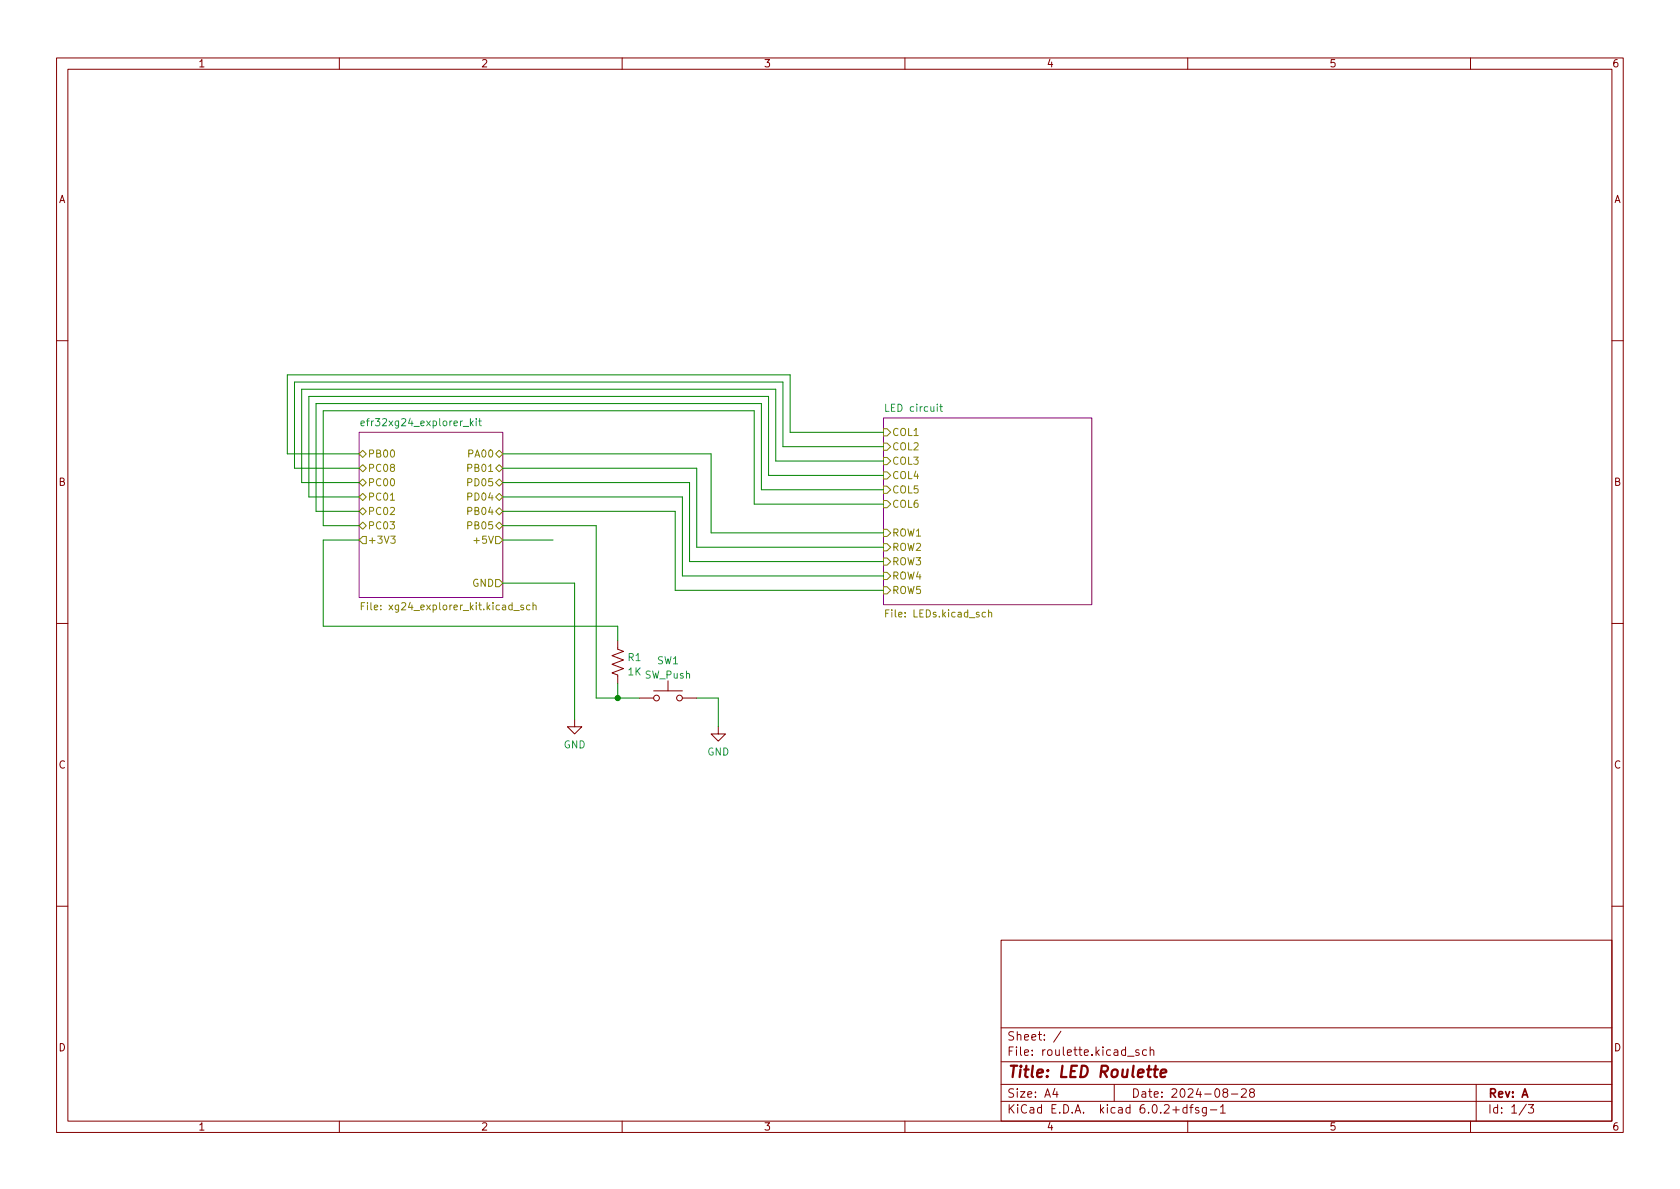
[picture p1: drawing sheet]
<svg xmlns="http://www.w3.org/2000/svg" width="297mm" height="210mm" viewBox="0 0 297 210" stroke-linecap="round" stroke-linejoin="round" font-family="sans-serif">
<g fill="none" stroke="#840000" stroke-width=".18">
<path d="M10 10.2h277v190.1h-277zM12 12.2h273v186.1h-273zM60 10.2v2M110 10.2v2M160 10.2v2M210 10.2v2M260 10.2v2M10 60.2h2M285 60.2h2M10 110.2h2M109.2 113.3v1.5l1 .4-2 .7 2 .8-2 .8 2 .7-2 .8 1 .4v1.5M285 110.2h2"/>
<path d="M101.6 127.2v1.3h1.3l-1.3 1.3-1.3-1.3h1.3M113 123.4h2.6M115.6 122.2h5M118.1 120.4v1.8M120.6 123.4h2.6M127 128.5v1.3h1.3l-1.3 1.3-1.3-1.3h1.3M10 160.2h2M177 166.3h108v32h-108zM285 160.2h2M60 198.3v2M110 198.3v2M160 198.3v2"/>
<path d="M177 194.8h108M177 191.8h108M177 187.8h108M177 181.8h108M186.5 192.5l-.4 1h1M186.9 193v1M187.6 182.4l-1.3 1.9M197 191.8v3M199.4 186.8h1.1M201.4 185.7l-.4-.1-.2 .2 .1 .3 .5 .1v.4h-.6M202.7 185.7l-.4-.1-.3 .3v.4l.1 .3h.6M203.4 185.8l.2-.2 .3 .1 .1 .9"/>
<path d="M203.4 185.1v1.5M209.9 195.9l-.5-.1-.3 .3v.4l.2 .3h.6M209.9 195.3v1.5M210 198.3v2M210.4 195.8h.5M210.9 195.3l-.3 .2v1.3M211.9 195.9l-.3-.1-.2 .2v.3l.5 .1v.4h-.5M213.3 195.8v1.2l-.3 .3h-.4M213.3 195.9l-.4-.1-.3 .3v.4l.1 .3h.6M214 196.3h1.1M215.8 195.8l.4-.5v1.5M215.8 196.8h.8"/>
<path d="M216.5 193.2l-.3-.3 .1-.2 .2-.2 .4 .1 .2 .2-.1 .2-.6 .2-.2 .3 .1 .4 .2 .1h.4l.2-.3-.1-.4-.2-.1M217.7 193.5h1.2M219.5 192.7l.6-.2 .2 .2 .1 .3-1 1h1M221.2 193.2l-.3-.3 .1-.2 .2-.2 .4 .1 .2 .2-.1 .2-.6 .2-.2 .3 .1 .4 .2 .1h.4l.2-.3-.1-.4-.2-.1M260 198.3v2M261 191.8v6.5M269.9 195.3l-1.3 1.9M270.2 195.3h1l-.6 .6 .5 .1v.7l-.2 .1h-.5l-.2-.1"/>
<circle cx="116.1" cy="123.4" r=".51"/>
<circle cx="120.1" cy="123.4" r=".51"/>
</g>
<path d="M204 189.1h.7M204.3 188.5l-.2 1.7 .1 .2 .4 .1M205.2 189.8l1-.2-.1-.4-.5-.1-.3 .3-.1 1 .2 .1 .6-.1" fill="none" stroke="#840000" stroke-width=".4"/>
<g fill="#fff" stroke="#fff" stroke-width=".18">
<path d="M156.2 73.9h36.8v33h-36.8z"/>
<path d="M63.5 76.4h25.4v29.3h-25.4z"/>
</g>
<path d="M63.5 76.4h25.4v29.3h-25.4zM156.2 73.9h36.8v33h-36.8z" fill="none" stroke="#840084" stroke-width=".18"/>
<g fill="none" stroke="#848400" stroke-width=".18">
<path d="M156.2 75.8h.6l.7 .6-.7 .7h-.6zM156.2 78.4h.6l.7 .6-.7 .6h-.6zM63.5 93l.6-.7 .7 .7-.7 .6zM63.5 80.3l.6-.7 .7 .7-.7 .6zM63.5 82.8l.6-.6 .7 .6-.7 .6zM63.5 85.3l.6-.6 .7 .6-.7 .7zM63.5 87.9l.6-.7 .7 .7-.7 .6zM64.1 89.8l.7 .6-.7 .7-.6-.7zM64.1 94.9h.7v1.2h-.7l-.6-.6zM69 88.5h.8M69.1 94.8h.8l-.4 .5 .3 .1v.6l-.2 .1-.5-.1M87.6 80.3l.7-.7 .6 .7-.6 .6z"/>
<path d="M87.6 82.8l.7-.6 .6 .6-.6 .6zM87.6 85.3l.7-.6 .6 .6-.6 .7zM87.6 87.9l.7-.7 .6 .7-.6 .6zM87.6 90.4l.7-.6 .6 .6-.6 .7zM87.6 93l.7-.7 .6 .7-.6 .6zM87.6 94.9h.7l.6 .6-.6 .6h-.7zM156.2 93.6h.6l.7 .6-.7 .7h-.6zM156.2 96.1h.6l.7 .7-.7 .6h-.6zM156.2 80.9h.6l.7 .6-.7 .7h-.6zM156.2 83.4h.6l.7 .7-.7 .6h-.6zM156.2 86h.6l.7 .6-.7 .6h-.6zM156.2 88.5h.6l.7 .6-.7 .7h-.6z"/>
<path d="M156.2 98.7h.6l.7 .6-.7 .6h-.6zM63.9 107.2h.4M64.5 106.6h-.6v1.2M87.6 102.5h.7l.6 .6-.6 .7h-.7zM92.5 107.1l-.3-.1-.1 .2v.2l.4 .1v.3h-.4M93.7 107.1l-.4-.1-.2 .2 .1 .6h.5M94.2 107.1l.2-.1 .3 .1 .1 .7M94.2 106.6v1.2M156.2 101.2h.6l.7 .6-.7 .7h-.6zM156.2 103.8h.6l.7 .6-.7 .6h-.6zM156.6 108.4h.4M157.2 107.8h-.6v1.3"/>
<path d="M174.3 108.3h-.4l-.3 .2 .2 .5h.5M174.8 108.4l.2-.1h.3v.8M174.8 107.8v1.3"/>
</g>
<path d="M63.8 74.9l.6-.2v-.2l-.4-.1-.2 .2 .1 .6h.5M83.3 74.8l.4 .5M83.7 74.4l-.5 .5M84.2 74v.1M84.2 74.4v.9M84.6 74.4h.5M84.8 74v1.1l.3 .2M166.1 71.9h.5M166.3 71.5v1.1l.3 .1" fill="none" stroke="#008484" stroke-width=".18"/>
<g fill="none" stroke="#008400" stroke-width=".18">
<path d="M156.2 79h-17.8v-11.4h-86.3v15.2h11.4M156.2 76.4h-16.5v-10.1h-88.9v14h12.7M63.5 95.5h-6.4v15.2h52.1v2.6M88.9 87.9h31.7v13.9h35.6M88.9 85.3h33v14h34.3M88.9 82.8h34.3v14h33M88.9 93h16.5v30.4h7.6M88.9 90.4h30.5v14h36.8M88.9 80.3h36.8v13.9h30.5M88.9 95.5h8.9M156.2 89.1h-22.9v-16.5h-76.2v20.4h6.4M156.2 84.1h-20.3v-14h-81.3v17.8h8.9"/>
<path d="M156.2 86.6h-21.6v-15.2h-78.7v19h7.6M156.2 81.5h-19v-12.7h-83.9v16.5h10.2M88.9 103.1h12.7v24.1M109.2 120.9v2.5M123.2 123.4h3.8v5.1"/>
</g>
<circle cx="109.2" cy="123.4" r=".46" fill="#008400" stroke="#008400" stroke-width=".18"/>
<text font-size="2.8" fill="#840000" x="178" y="190.6">Title: LED Roulette</text>
<g font-size="2.1" fill="#840000">
<text x="178" y="184">Sheet: /</text>
<text x="178" y="186.7">File: roulette.kicad_sch</text>
<text x="178" y="196.9">KiCad E.D.A. kicad 6.0.2+dfsg-1</text>
<text x="178" y="194.1">Size: A4</text>
<text x="200" y="194.1">Date: 2024-08-28</text>
<text x="263" y="194.1">Rev: A</text>
<text x="263" y="196.9">Id: 1/3</text>
</g>
<g font-size="1.8" fill="#840000">
<text x="35" y="11.9">1</text>
<text x="85" y="11.9">2</text>
<text x="135" y="11.9">3</text>
<text x="185" y="11.9">4</text>
<text x="235" y="11.9">5</text>
<text x="285" y="11.9">6</text>
<text x="10.3" y="35.9">A</text>
<text x="285.3" y="35.9">A</text>
<text x="10.3" y="85.9">B</text>
<text x="285.3" y="85.9">B</text>
<text x="10.3" y="135.9">C</text>
<text x="285.3" y="135.9">C</text>
<text x="10.3" y="185.9">D</text>
<text x="285.3" y="185.9">D</text>
<text x="35" y="199.9">1</text>
<text x="85" y="199.9">2</text>
<text x="135" y="199.9">3</text>
<text x="185" y="199.9">4</text>
<text x="235" y="199.9">5</text>
<text x="285" y="199.9">6</text>
</g>
<g font-size="1.8" fill="#008484">
<text x="64.8" y="75.3">efr32xg24_explorer_kit</text>
<text x="156.9" y="72.8">LED circuit</text>
<text x="111.1" y="116.9">R1</text>
<text x="111.1" y="119.4">1K</text>
<text x="114" y="120">SW_Push</text>
<text x="116.2" y="117.5">SW1</text>
<text x="99.6" y="132.3">GND</text>
<text x="125" y="133.6">GND</text>
</g>
<g font-size="1.8" fill="#848400">
<text x="157.7" y="77.1">COL1</text>
<text x="65" y="80.9">PB00</text>
<text x="65" y="83.4">PC08</text>
<text x="83" y="80.9">PA00</text>
<text x="83" y="83.4">PB01</text>
<text x="157.7" y="79.6">COL2</text>
<text x="157.7" y="82.2">COL3</text>
<text x="65" y="86">PC00</text>
<text x="65" y="88.5">PC01</text>
<text x="83" y="86">PD05</text>
<text x="83" y="88.5">PD04</text>
<text x="157.7" y="84.7">COL4</text>
<text x="157.7" y="87.2">COL5</text>
<text x="157.7" y="89.8">COL6</text>
<text x="65" y="91.1">PC02</text>
<text x="65" y="93.6">PC03</text>
<text x="83" y="91.1">PB04</text>
<text x="83" y="93.6">PB05</text>
<text x="157.7" y="94.9">ROW1</text>
<text x="65" y="96.1">+3V3</text>
<text x="84.2" y="96.1">+5V</text>
<text x="157.7" y="97.4">ROW2</text>
<text x="157.7" y="99.9">ROW3</text>
<text x="65.2" y="107.9">File: xg24_explorer_kit.kicad_sch</text>
<text x="83.5" y="103.8">GND</text>
<text x="157.7" y="102.5">ROW4</text>
<text x="157.7" y="105">ROW5</text>
<text x="157.1" y="109.2">File: LEDs.kicad_sch</text>
</g>
</svg>
